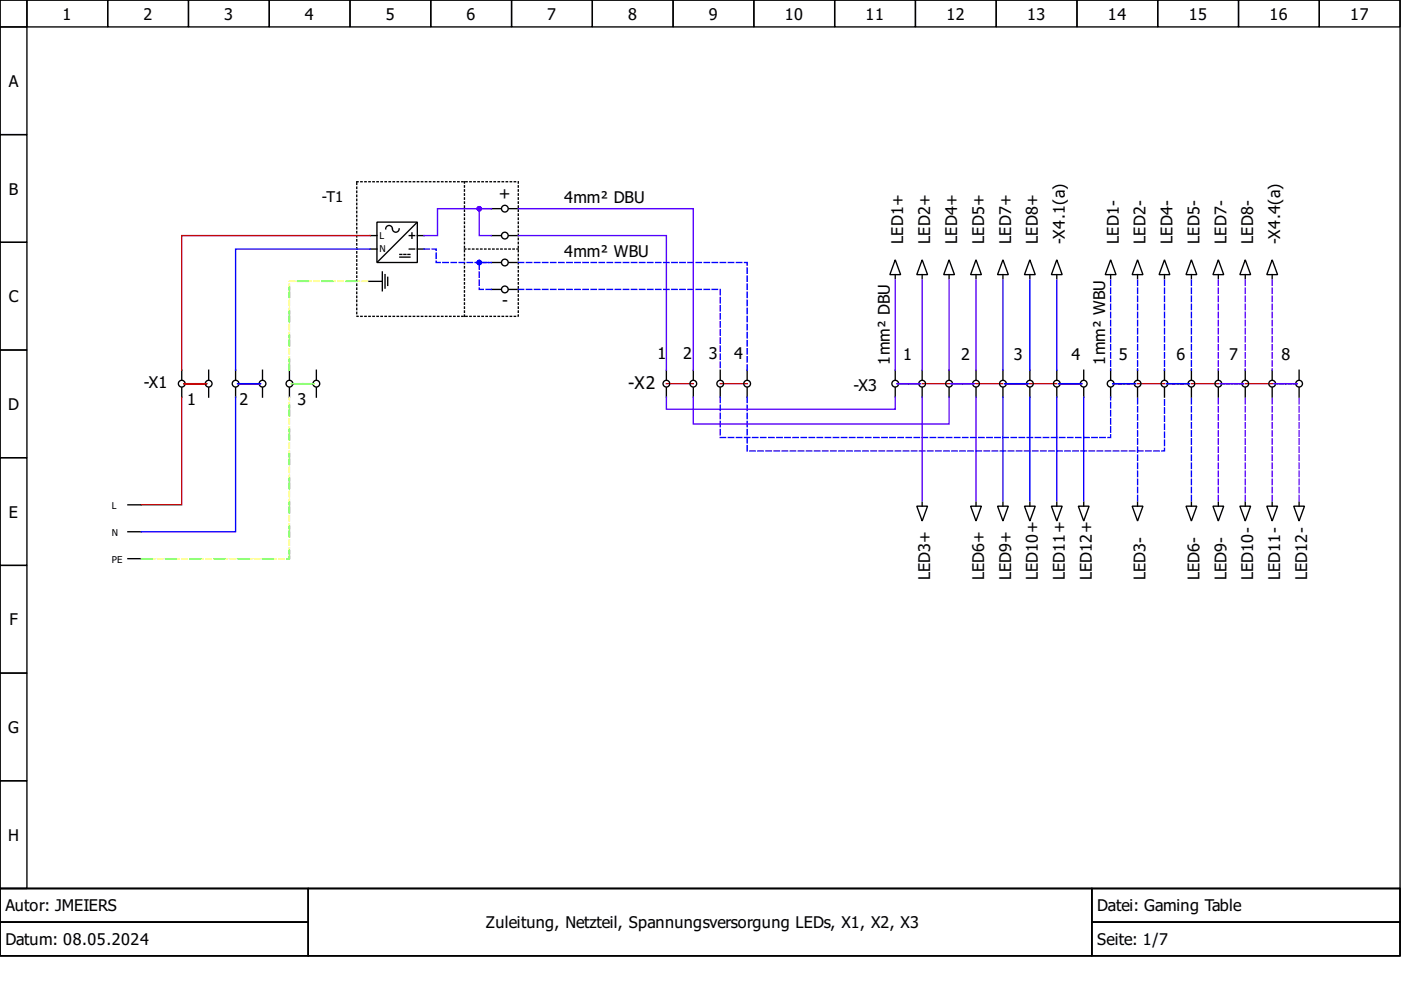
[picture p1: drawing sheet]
<svg xmlns="http://www.w3.org/2000/svg" width="297mm" height="210mm" viewBox="0 0 297 210" stroke-linecap="round" stroke-linejoin="round" font-family="sans-serif">
<g fill="none" stroke="#000" stroke-width=".29">
<path d="M0 0h296.8v188.4h-296.8zM0 0h5.7v5.7h-5.7zM5.7 0h17.1v5.7h-17.1zM22.8 0h17.2v5.7h-17.2zM40 0h17.1v5.7h-17.1zM57.1 0h17.1v5.7h-17.1zM74.2 0h17.1v5.7h-17.1zM91.3 0h17.2v5.7h-17.2zM108.5 0h17.1v5.7h-17.1zM125.6 0h17.1v5.7h-17.1zM142.7 0h17.1v5.7h-17.1zM159.8 0h17.2v5.7h-17.2z"/>
<path d="M177 0h17.1v5.7h-17.1zM194.1 0h17.1v5.7h-17.1zM211.2 0h17.1v5.7h-17.1zM228.3 0h17.2v5.7h-17.2zM245.5 0h17.1v5.7h-17.1zM262.6 0h17.1v5.7h-17.1zM279.7 0h17.1v5.7h-17.1zM0 5.7h5.7v22.8h-5.7zM0 28.5h5.7v22.9h-5.7zM0 51.4h5.7v22.8h-5.7zM78.2 59.7h2.9M78.5 52.8h1.4"/>
<path d="M78.5 49.9h1.4M79.9 47.1h8.6v8.6h-8.6zM81.1 57.7v4M81.6 58.2v2.9M82.2 58.8v1.7M83.2 48.5a.71 .71 0 0 0-.7-.7 .71 .71 0 0 0-.7 .7M84.6 48.5a.71 .71 0 0 1-.7 .7 .71 .71 0 0 1-.7-.6M84.8 53.9h.4M84.8 54.5h2.1M85.6 53.9h.5M86.5 53.9h.4M86.8 52.8h1.1"/>
<path d="M86.8 49.9h1.1M87.3 49.4v1.1M88.3 47.2l-8.2 8.3M88.5 52.8h1.4M88.5 49.9h1.4M104.2 49.9h2M104.2 44.2h2M104.2 55.7h2M107.9 49.9h2M107.9 44.2h2M107.9 55.7h2M189.8 55.1l1.1 3.1h-2.2z"/>
<path d="M189.8 58.2v.9M195.5 55.1l1.2 3.1h-2.3zM195.5 58.2v.9M201.2 55.1l1.2 3.1h-2.3zM201.2 58.2v.9M206.9 55.1l1.2 3.1h-2.3zM206.9 58.2v.9M212.6 55.1l1.2 3.1h-2.3zM212.6 58.2v.9M218.3 55.1l1.2 3.1h-2.3zM218.3 58.2v.9M224.1 55.1l1.1 3.1h-2.3z"/>
<path d="M224.1 58.2v.9M235.5 55.1l1.1 3.1h-2.3zM235.5 58.2v.9M241.2 55.1l1.1 3.1h-2.3zM241.2 58.2v.9M246.9 55.1l1.1 3.1h-2.2zM246.9 58.2v.9M252.6 55.1l1.1 3.1h-2.2zM252.6 58.2v.9M258.3 55.1l1.2 3.1h-2.3zM258.3 58.2v.9M264 55.1l1.2 3.1h-2.3z"/>
<path d="M264 58.2v.9M269.7 55.1l1.2 3.1h-2.3zM269.7 58.2v.9M0 74.2h5.7v22.8h-5.7zM38.5 78.5v2M44.2 78.5v2M49.9 78.5v2M55.7 78.5v2M61.4 78.5v2M67.1 78.5v2M104.2 61.4h2M107.9 61.4h2"/>
<path d="M141.3 78.5v2M147 78.5v2M152.7 78.5v2M158.4 78.5v2M189.8 78.5v2M195.5 78.5v2M201.2 78.5v2M206.9 78.5v2M212.6 78.5v2M218.3 78.5v2M224.1 78.5v2M229.8 78.5v2"/>
<path d="M235.5 78.5v2M241.2 78.5v2M246.9 78.5v2M252.6 78.5v2M258.3 78.5v2M264 78.5v2M269.7 78.5v2M275.4 78.5v2M0 97h5.7v22.9h-5.7zM38.5 82.2v2M39.4 81.3h4M44.2 82.2v2"/>
<path d="M49.9 82.2v2M50.8 81.3h4M55.7 82.2v2M61.4 82.2v2M62.2 81.3h4M67.1 82.2v2M141.3 82.2v2M147 82.2v2M152.7 82.2v2M158.4 82.2v2M189.8 82.2v2M190.7 81.3h4"/>
<path d="M195.5 82.2v2M201.2 82.2v2M202.1 81.3h4M206.9 82.2v2M212.6 82.2v2M213.5 81.3h4M218.3 82.2v2M224.1 82.2v2M224.9 81.3h4M229.8 82.2v2M235.5 82.2v2M236.3 81.3h4"/>
<path d="M241.2 82.2v2M246.9 82.2v2M247.7 81.3h4M252.6 82.2v2M258.3 82.2v2M259.2 81.3h4M264 82.2v2M269.7 82.2v2M270.6 81.3h4M275.4 82.2v2M0 119.9h5.7v22.8h-5.7zM27.1 118.5h2.9"/>
<path d="M27.1 107h2.9M27.1 112.7h2.9M194.4 107.3h2.3l-1.2 3.2zM195.5 106.5v.8M205.8 107.3h2.3l-1.2 3.2zM206.9 106.5v.8M211.5 107.3h2.3l-1.2 3.2zM212.6 106.5v.8M217.2 107.3h2.3l-1.2 3.2zM218.3 106.5v.8M222.9 107.3h2.3l-1.1 3.2zM224.1 106.5v.8"/>
<path d="M228.6 107.3h2.3l-1.1 3.2zM229.8 106.5v.8M240 107.3h2.3l-1.1 3.2zM241.2 106.5v.8M251.5 107.3h2.2l-1.1 3.2zM252.6 106.5v.8M257.2 107.3h2.3l-1.2 3.2zM258.3 106.5v.8M262.9 107.3h2.3l-1.2 3.2zM264 106.5v.8M268.6 107.3h2.3l-1.2 3.2zM269.7 106.5v.8"/>
<path d="M274.3 107.3h2.3l-1.2 3.2zM275.4 106.5v.8M0 142.7h5.7v22.8h-5.7zM0 165.5h5.7v22.9h-5.7zM0 188.4h296.8v14.3h-296.8zM0 188.4h65.4v7.1h-65.4zM0 195.5h65.4v7.2h-65.4zM65.4 188.4h166.1v14.3h-166.1zM231.5 188.4h65.3v7.1h-65.3zM231.5 195.5h65.3v7.2h-65.3z"/>
<circle cx="107" cy="44.2" r=".71"/>
<circle cx="107" cy="49.9" r=".71"/>
<circle cx="107" cy="55.7" r=".71"/>
<circle cx="107" cy="61.4" r=".71"/>
<circle cx="38.5" cy="81.3" r=".71"/>
<circle cx="44.2" cy="81.3" r=".71"/>
<circle cx="49.9" cy="81.3" r=".71"/>
<circle cx="55.7" cy="81.3" r=".71"/>
<circle cx="61.4" cy="81.3" r=".71"/>
<circle cx="67.1" cy="81.3" r=".71"/>
<circle cx="141.3" cy="81.3" r=".71"/>
<circle cx="147" cy="81.3" r=".71"/>
<circle cx="152.7" cy="81.3" r=".71"/>
<circle cx="158.4" cy="81.3" r=".71"/>
<circle cx="189.8" cy="81.3" r=".71"/>
<circle cx="195.5" cy="81.3" r=".71"/>
<circle cx="201.2" cy="81.3" r=".71"/>
<circle cx="206.9" cy="81.3" r=".71"/>
<circle cx="212.6" cy="81.3" r=".71"/>
<circle cx="218.3" cy="81.3" r=".71"/>
<circle cx="224.1" cy="81.3" r=".71"/>
<circle cx="229.8" cy="81.3" r=".71"/>
<circle cx="235.5" cy="81.3" r=".71"/>
<circle cx="241.2" cy="81.3" r=".71"/>
<circle cx="246.9" cy="81.3" r=".71"/>
<circle cx="252.6" cy="81.3" r=".71"/>
<circle cx="258.3" cy="81.3" r=".71"/>
<circle cx="264" cy="81.3" r=".71"/>
<circle cx="269.7" cy="81.3" r=".71"/>
<circle cx="275.4" cy="81.3" r=".71"/>
</g>
<path d="M75.6 38.5h34.3v28.6h-34.3zM98.5 38.5v28.6M98.5 52.8h11.4" fill="none" stroke="#000" stroke-width=".29" stroke-dasharray=".3 .6"/>
<path d="M141.3 81.3h5.7M152.7 81.3h5.7M195.5 81.3h5.7M206.9 81.3h5.7M218.3 81.3h5.8M241.2 81.3h5.7M252.6 81.3h5.7M264 81.3h5.7" fill="none" stroke="#f00" stroke-width=".29"/>
<g fill="none" stroke="#00f" stroke-width=".29" stroke-dasharray="1.1 .6">
<path d="M89.9 52.8h2.6v2.9h11.7M109.9 55.7h48.5v22.8M235.5 59.4v19.1M241.2 59.4v19.1M246.9 59.4v19.1M252.6 59.4v19.1M104.2 61.4h-2.6v-5.7h2.6M109.9 61.4h42.8v17.1M152.7 84.2v8.6h82.8v-8.6M158.4 84.2v11.4h88.5v-11.4M235.8 81.3h5.1zM247.2 81.3h5.1z"/>
<path d="M241.2 106.2v-22M252.6 106.2v-22"/>
</g>
<g fill="none" stroke="#50f" stroke-width=".29">
<path d="M89.9 49.9h2.9v-5.7h11.4h-2.6v5.7h2.6M109.9 49.9h31.4v28.6M109.9 44.2h37.1v34.3M189.8 59.4v19.1M195.5 59.4v19.1M201.2 59.4v19.1M206.9 59.4v19.1M141.3 84.2v2.6h48.5v-2.6M147 84.2v5.7h54.2v-5.7M190.1 81.3h5.1zM195.5 84.2v22M201.5 81.3h5.1z"/>
<path d="M206.9 84.2v22"/>
</g>
<path d="M78.5 52.8h-28.6v25.7M212.6 59.4v19.1M218.3 59.4v19.1M224.1 59.4v19.1M49.9 84.2v28.5h-19.9M50.2 81.3h5.2zM212.6 84.2v22M212.9 81.3h5.2zM218.3 84.2v22M224.1 84.2v22M224.3 81.3h5.2zM229.8 84.2v22" fill="none" stroke="#00f" stroke-width=".29"/>
<circle cx="101.6" cy="44.2" r=".43" fill="#50f" stroke="#50f" stroke-width=".29"/>
<path d="M258.3 59.4v19.1M264 59.4v19.1M269.7 59.4v19.1M258.6 81.3h5.1zM270 81.3h5.1zM258.3 106.2v-22M264 106.2v-22M269.7 106.2v-22M275.4 106.2v-22" fill="none" stroke="#50f" stroke-width=".29" stroke-dasharray="1.1 .6"/>
<circle cx="101.6" cy="55.7" r=".43" fill="#00f" stroke="#00f" stroke-width=".29"/>
<path d="M61.4 78.5v-18.8h16.5M61.7 81.3h5.1zM30 118.5h31.4v-34.3" fill="none" stroke="#ff0" stroke-width=".29" stroke-dasharray="1.1 .6"/>
<path d="M61.4 78.5v-18.8h16.5M61.7 81.3h5.1zM30 118.5h31.4v-34.3" fill="none" stroke="#0f0" stroke-width=".29" stroke-dasharray="2.3 2.9"/>
<path d="M78.5 49.9h-40v28.6M38.5 84.2v22.8h-8.5M38.8 81.3h5.2z" fill="none" stroke="#a00" stroke-width=".29"/>
<text font-size="3.7" x="133.2" y="82.5">-X2</text>
<g font-size="3.4">
<text x="13.3" y="4.1">1</text>
<text x="30.4" y="4.1">2</text>
<text x="47.5" y="4.1">3</text>
<text x="64.6" y="4.1">4</text>
<text x="81.8" y="4.1">5</text>
<text x="98.9" y="4.1">6</text>
<text x="116" y="4.1">7</text>
<text x="133.2" y="4.1">8</text>
<text x="150.3" y="4.1">9</text>
<text x="166.4" y="4.1">10</text>
<text x="183.5" y="4.1">11</text>
<text x="200.7" y="4.1">12</text>
<text x="217.8" y="4.1">13</text>
<text x="234.9" y="4.1">14</text>
<text x="252" y="4.1">15</text>
<text x="269.2" y="4.1">16</text>
<text x="286.3" y="4.1">17</text>
<text x="1.9" y="18.4">A</text>
<text x="1.9" y="41.2">B</text>
<text x="105.8" y="42.3">+</text>
<text x="119.6" y="43.1">4mm² DBU</text>
<text x="191.5" y="51.7" transform="rotate(-90 191.5 51.7)">LED1+</text>
<text x="197.2" y="51.7" transform="rotate(-90 197.2 51.7)">LED2+</text>
<text x="202.9" y="51.7" transform="rotate(-90 202.9 51.7)">LED4+</text>
<text x="208.6" y="51.7" transform="rotate(-90 208.6 51.7)">LED5+</text>
<text x="214.4" y="51.7" transform="rotate(-90 214.4 51.7)">LED7+</text>
<text x="220.1" y="51.7" transform="rotate(-90 220.1 51.7)">LED8+</text>
<text x="225.8" y="51.7" transform="rotate(-90 225.8 51.7)">-X4.1(a)</text>
<text x="237.2" y="51.7" transform="rotate(-90 237.2 51.7)">LED1-</text>
<text x="242.9" y="51.7" transform="rotate(-90 242.9 51.7)">LED2-</text>
<text x="248.6" y="51.7" transform="rotate(-90 248.6 51.7)">LED4-</text>
<text x="254.3" y="51.7" transform="rotate(-90 254.3 51.7)">LED5-</text>
<text x="260" y="51.7" transform="rotate(-90 260 51.7)">LED7-</text>
<text x="265.7" y="51.7" transform="rotate(-90 265.7 51.7)">LED8-</text>
<text x="271.4" y="51.7" transform="rotate(-90 271.4 51.7)">-X4.4(a)</text>
<text x="119.6" y="54.5">4mm² WBU</text>
<text x="1.9" y="64.1">C</text>
<text x="106.5" y="64.9">-</text>
<text x="139.4" y="76">1</text>
<text x="144.8" y="76">2</text>
<text x="150.3" y="76">3</text>
<text x="155.7" y="76">4</text>
<text x="188.7" y="77.4" transform="rotate(-90 188.7 77.4)">1mm² DBU</text>
<text x="191.5" y="76.3">1</text>
<text x="203.8" y="76.3">2</text>
<text x="214.9" y="76.3">3</text>
<text x="227.2" y="76.3">4</text>
<text x="234.3" y="77.4" transform="rotate(-90 234.3 77.4)">1mm² WBU</text>
<text x="237.2" y="76.3">5</text>
<text x="249.5" y="76.3">6</text>
<text x="260.6" y="76.3">7</text>
<text x="271.7" y="76.3">8</text>
<text x="30.5" y="82.2">-X1</text>
<text x="180.9" y="82.8">-X3</text>
<text x="1.7" y="86.9">D</text>
<text x="39.7" y="85.9">1</text>
<text x="50.8" y="85.9">2</text>
<text x="63.1" y="85.9">3</text>
<text x="1.9" y="109.7">E</text>
<text x="197.2" y="123" transform="rotate(-90 197.2 123)">LED3+</text>
<text x="208.6" y="123" transform="rotate(-90 208.6 123)">LED6+</text>
<text x="214.4" y="123" transform="rotate(-90 214.4 123)">LED9+</text>
<text x="220.1" y="123" transform="rotate(-90 220.1 123)">LED10+</text>
<text x="225.8" y="123" transform="rotate(-90 225.8 123)">LED11+</text>
<text x="231.5" y="123" transform="rotate(-90 231.5 123)">LED12+</text>
<text x="242.9" y="123" transform="rotate(-90 242.9 123)">LED3-</text>
<text x="254.3" y="123" transform="rotate(-90 254.3 123)">LED6-</text>
<text x="260" y="123" transform="rotate(-90 260 123)">LED9-</text>
<text x="265.7" y="123" transform="rotate(-90 265.7 123)">LED10-</text>
<text x="271.4" y="123" transform="rotate(-90 271.4 123)">LED11-</text>
<text x="277.1" y="123" transform="rotate(-90 277.1 123)">LED12-</text>
<text x="2" y="132.6">F</text>
<text x="1.7" y="155.4">G</text>
<text x="1.7" y="178.2">H</text>
<text x="1.1" y="193.2">Autor: JMEIERS</text>
<text x="103" y="196.8">Zuleitung, Netzteil, Spannungsversorgung LEDs, X1, X2, X3</text>
<text x="232.6" y="193.2">Datei: Gaming Table</text>
<text x="1.1" y="200.4">Datum: 08.05.2024</text>
<text x="232.6" y="200.4">Seite: 1/7</text>
</g>
<text font-size="3.1" x="68.2" y="42.8">-T1</text>
<g font-size="2">
<text x="80.5" y="53.4">N</text>
<text x="80.5" y="50.6">L</text>
<text x="23.7" y="107.9">L</text>
<text x="23.7" y="113.6">N</text>
<text x="23.7" y="119.3">PE</text>
</g>
</svg>
